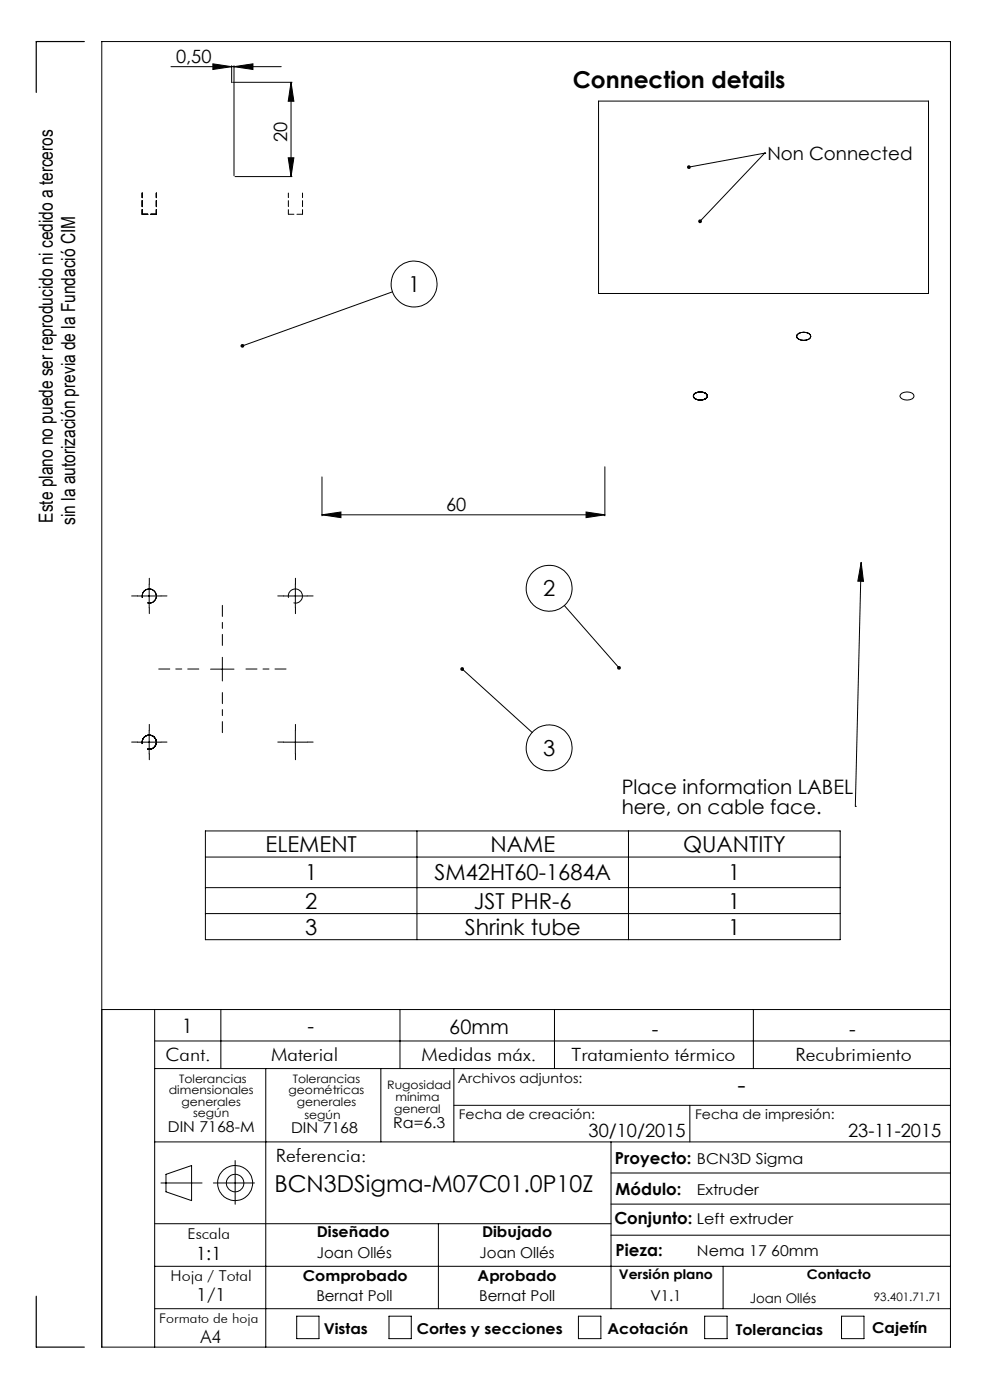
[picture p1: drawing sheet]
<svg xmlns="http://www.w3.org/2000/svg" width="210mm" height="297mm" viewBox="0 0 210 297" stroke-linecap="round" stroke-linejoin="round" font-family="sans-serif">
<g fill="none" stroke="#000" stroke-width=".21">
<path d="M36.3 14.1h23.4M45.2 13.5l3.9 .6-3.9 .6zM49.1 13.9v3.6M49.4 17.5h12.5M49.6 14.1l4.1-.6v1.2zM49.6 13.9v23.4M61.7 17.5l.6 4h-1.2zM61.7 17.5v20M49.8 37.5h12.1M61.1 33.5h1.2l-.6 4zM127 21.4h70v40.9h-70zM162.2 32.5h.1"/>
<path d="M162.2 32.5l-13.7 14.5M162.2 32.5l-16.1 3M83.3 61.9l-31.9 11.5M169.1 71a2.1 2.1 0 0 1 2.8 0l.1 .4a1.75 1.75 0 0 1-3 0zM128.3 99v10.4M147.2 83.7a2.05 2.05 0 0 1 2.7 0l.2 .3a1.75 1.75 0 0 1-3 0zM191 83.7a2.05 2.05 0 0 1 2.8 0l.1 .3a1.75 1.75 0 0 1-3 0zM68.3 109.2l4-.6v1.2zM68.3 101.2v8.2M68.3 109.2h60M124.3 108.6l4 .6-4 .6zM182.7 119.3l.5 4h-1.2z"/>
<path d="M182.7 119.3l-1.3 51.8M29.1 126.4h5M30.2 126.8a1.5 1.5 0 0 1 1.3-1.9 1.5 1.5 0 0 1 1.6 1.7 1.5 1.5 0 0 1-1.8 1.3M31.6 123.9v5M47.2 139.4v5.1M60.1 126.4h5.1M61.2 126.8a1.49 1.49 0 0 1 1.3-1.8 1.49 1.49 0 0 1 1.6 1.6 1.49 1.49 0 0 1-1.8 1.3M62.7 123.9v5M119.7 128.4l11.6 13.3M29.1 157.4h5M30.2 157.8a1.51 1.51 0 0 1 1.3-1.9 1.51 1.51 0 0 1 1.7 1.7 1.51 1.51 0 0 1-1.9 1.3M31.6 154.9v5"/>
<path d="M44.7 142h4.9M60.1 157.4h5.1M62.7 154.9v5M98 141.9l14.9 13.5M43.6 176.3h134.6v23.1h-134.6zM88.4 176.3v23.1M133.3 176.3v23.1M181.4 171.1h.1M43.6 181.8h134.6M43.6 188.3h134.6M43.6 193.8h134.6M21.6 214.2h180"/>
<path d="M32.8 214.2v71.6M46.8 214.2v12.5M84.8 214.2v12.5M117.6 214.2v12.5M159.8 214.2v12.5M32.8 220.8h168.8M32.8 226.7h168.8M56.4 226.7v59.1M80.8 226.7v15.5M96.3 226.7v15.5M96.3 234.5h105.3M146.3 234.5v7.7"/>
<path d="M32.8 259.6h96.8M32.8 242.2h168.8M34.1 251h8.8M35.2 249.1l5.4-1.8v7.4l-5.4-1.9zM45.3 251h8.7M49.9 246.2v9.3M93 259.6v18M129.6 242.2v35.4M129.6 255.4h72M129.6 248.8h72M32.8 277.6h168.8M32.8 268.6h168.8"/>
<path d="M62.9 279.2h4.8v4.8h-4.8zM82.5 279.2h4.7v4.8h-4.7zM122.7 279.2h4.8v4.8h-4.8zM129.6 262h72M149.5 279.2h4.7v4.8h-4.7zM153.4 268.6v9M178.5 279.2h4.8v4.8h-4.8zM21.6 285.8h180v-277h-180v277"/>
<circle cx="87.8" cy="60.3" r="4.9"/>
<circle cx="116.5" cy="124.8" r="4.9"/>
<circle cx="116.5" cy="158.7" r="4.9"/>
<circle cx="49.9" cy="251" r="3.7"/>
<circle cx="49.9" cy="251" r="1.86"/>
</g>
<path d="M17.9 8.8h-10.2v10.8M7.7 275v10.8h10.2" fill="none" stroke="#000" stroke-width=".25"/>
<path d="M30.2 41v4.5M33.2 41v4.5M61.2 41v4.5M64.2 41v4.5" fill="none" stroke="#000" stroke-width=".21" stroke-dasharray="1.3 .6" stroke-dashoffset=".3"/>
<path d="M30.2 45.5h3M61.2 45.5h3" fill="none" stroke="#000" stroke-width=".21" stroke-dasharray="1.3 .6" stroke-dashoffset=".1"/>
<path d="M47.2 136.9v-8.5M42.2 141.9h-8.5M47.2 146.9v8.5M52.2 141.9h8.5" fill="none" stroke="#000" stroke-width=".21" stroke-dasharray="15.2 1.3 1.3 1.3" stroke-dashoffset="12.9"/>
<g fill="none" stroke="#000" stroke-width=".21" stroke-dasharray="15.2 1.3 1.3 1.3">
<path d="M29.2 126.4h-1.3M31.7 123.9v-1.2M31.7 128.9v1.3M34.2 126.4h1.2M60.2 126.4h-1.3M62.7 123.9v-1.2M62.7 128.9v1.3M65.2 126.4h1.2M29.2 157.4h-1.3M31.7 154.9v-1.2M31.7 159.9v1.3M34.2 157.4h1.2"/>
<path d="M60.2 157.4h-1.3M62.7 154.9v-1.2M62.7 159.9v1.3M65.2 157.4h1.2"/>
</g>
<g fill="#000">
<path d="M182.7 119.3l.5 4h-1.2z"/>
<path d="M49.6 14.1l4.1-.6v1.2zM45.2 13.5l3.9 .6-3.9 .6z"/>
<path d="M61.1 33.5h1.2l-.6 4zM61.7 17.5l.6 4h-1.2z"/>
<path d="M148.2 46.7l-.1 .3 .1 .2 .3-.2-.3 .2a.4 .4 0 0 0 .6 0 .4 .4 0 0 0 0-.6 .4 .4 0 0 0-.6 .1zM145.9 35.1l-.2 .4h.4h-.4a.4 .4 0 0 0 .6 .3 .4 .4 0 0 0 .2-.6 .4 .4 0 0 0-.6-.1z"/>
<path d="M51.2 73.1l-.2 .4 .4-.1-.4 .1a.39 .39 0 0 0 .6 .2 .39 .39 0 0 0 .1-.5 .39 .39 0 0 0-.5-.1zM131.1 141.3l-.1 .1a.4 .4 0 0 0 0 .6 .4 .4 0 0 0 .6 0l-.3-.3 .3 .2a.42 .42 0 0 0 0-.5 .42 .42 0 0 0-.5-.1zM97.8 141.6l.2 .3-.2-.2a.39 .39 0 0 0 .1 .6 .39 .39 0 0 0 .6-.4 .39 .39 0 0 0-.6-.3z"/>
<path d="M68.3 109.2l4-.6v1.2zM124.3 108.6l4 .6-4 .6z"/>
</g>
<g font-size="4.9">
<text x="121.5" y="18.6">Connection details</text>
<text x="156.5" y="231.8">-</text>
<text x="58.2" y="253">BCN3DSigma-M07C01.0P10Z</text>
</g>
<g font-size="4.7">
<text x="86.6" y="62">1</text>
<text x="115.2" y="126.5">2</text>
<text x="115.2" y="160.4">3</text>
<text x="56.3" y="180.7">ELEMENT</text>
<text x="104.1" y="180.7">NAME</text>
<text x="144.9" y="180.7">QUANTITY</text>
<text x="64.7" y="186.7">1</text>
<text x="92.2" y="186.7">SM42HT60-1684A</text>
<text x="154.5" y="186.7">1</text>
<text x="64.7" y="192.7">2</text>
<text x="100.5" y="192.7">JST PHR-6</text>
<text x="154.5" y="192.7">1</text>
<text x="64.7" y="198.3">3</text>
<text x="98.6" y="198.3">Shrink tube</text>
<text x="154.5" y="198.3">1</text>
</g>
<g font-size="4.2">
<text x="131.9" y="168.4">Place information LABEL</text>
<text x="131.9" y="172.6">here, on cable face.</text>
<text x="38.6" y="219">1</text>
<text x="65.2" y="219.2">-</text>
<text x="95.3" y="219.4">60mm</text>
<text x="138.3" y="219.7">-</text>
<text x="180.1" y="219.7">-</text>
</g>
<g font-size="4.1">
<text x="11.2" y="110.9" transform="rotate(-90 11.2 110.9)">Este plano no puede ser reproducido ni cedido a terceros</text>
<text x="15.9" y="111.3" transform="rotate(-90 15.9 111.3)">sin la autorización previa de la Fundació CIM</text>
</g>
<g font-size="3.9">
<text x="37.3" y="13.3">0,50</text>
<text x="60.9" y="30.1" transform="rotate(-90 60.9 30.1)">20</text>
<text x="162.8" y="34">Non Connected</text>
<text x="94.6" y="108.4">60</text>
<text x="35.1" y="225">Cant.</text>
<text x="57.5" y="225">Material</text>
<text x="89.4" y="225">Medidas máx.</text>
<text x="121.3" y="225">Tratamiento térmico</text>
<text x="168.7" y="225">Recubrimiento</text>
<text x="124.8" y="241.3">30/10/2015</text>
<text x="179.9" y="241.3">23-11-2015</text>
<text x="58.5" y="246.5">Referencia:</text>
<text x="41.6" y="267.2">1:1</text>
<text x="41.6" y="276">1/1</text>
<text x="42.5" y="284.9">A4</text>
</g>
<g font-size="3.5">
<text x="130.5" y="246.8">Proyecto: BCN3D Sigma</text>
<text x="130.6" y="253.4">Módulo:</text>
<text x="130.3" y="259.8">Conjunto: Left extruder</text>
<text x="130.6" y="266.4">Pieza:</text>
</g>
<g font-size="3.2">
<text x="83.4" y="239.3">Ra=6.3</text>
<text x="35.6" y="240.1">DIN 7168-M</text>
<text x="61.7" y="240.4">DIN 7168</text>
<text x="147.8" y="253.4">Extruder</text>
<text x="39.8" y="262.9">Escala</text>
<text x="67.2" y="262.5">Diseñado</text>
<text x="102.3" y="262.5">Dibujado</text>
<text x="67.2" y="266.8">Joan Ollés</text>
<text x="101.7" y="266.8">Joan Ollés</text>
<text x="147.8" y="266.4">Nema 17 60mm</text>
<text x="36.2" y="271.7">Hoja / Total</text>
<text x="64.2" y="271.7">Comprobado</text>
<text x="101.3" y="271.7">Aprobado</text>
<text x="67.1" y="276.1">Bernat Poll</text>
<text x="101.6" y="276.1">Bernat Poll</text>
<text x="138" y="276.1">V1.1</text>
<text x="68.7" y="283.1">Vistas</text>
<text x="88.4" y="283.1">Cortes y secciones</text>
<text x="128.8" y="283.1">Acotación</text>
<text x="156.1" y="283.2">Tolerancias</text>
<text x="185" y="282.8">Cajetín</text>
</g>
<g font-size="2.8">
<text x="97.1" y="229.7">Archivos adjuntos:</text>
<text x="97.3" y="237.4">Fecha de creación:</text>
<text x="147.4" y="237.4">Fecha de impresión:</text>
<text x="131.3" y="271.4">Versión plano</text>
<text x="171.2" y="271.4">Contacto</text>
<text x="33.8" y="280.7">Formato de hoja</text>
<text x="159" y="276.3">Joan Ollés</text>
</g>
<g font-size="2.5">
<text x="35.8" y="232.1">dimensionales</text>
<text x="38" y="229.6">Tolerancias</text>
<text x="61.2" y="232.1">geométricas</text>
<text x="62.1" y="229.6">Tolerancias</text>
<text x="82.1" y="231">Rugosidad</text>
<text x="83.9" y="233.5">mínima</text>
<text x="38.5" y="234.6">generales</text>
<text x="41" y="237.1">según</text>
<text x="62.9" y="234.6">generales</text>
<text x="64.6" y="237.3">según</text>
<text x="83.6" y="236.2">general</text>
<text x="185.4" y="276.1">93.401.71.71</text>
</g>
</svg>
